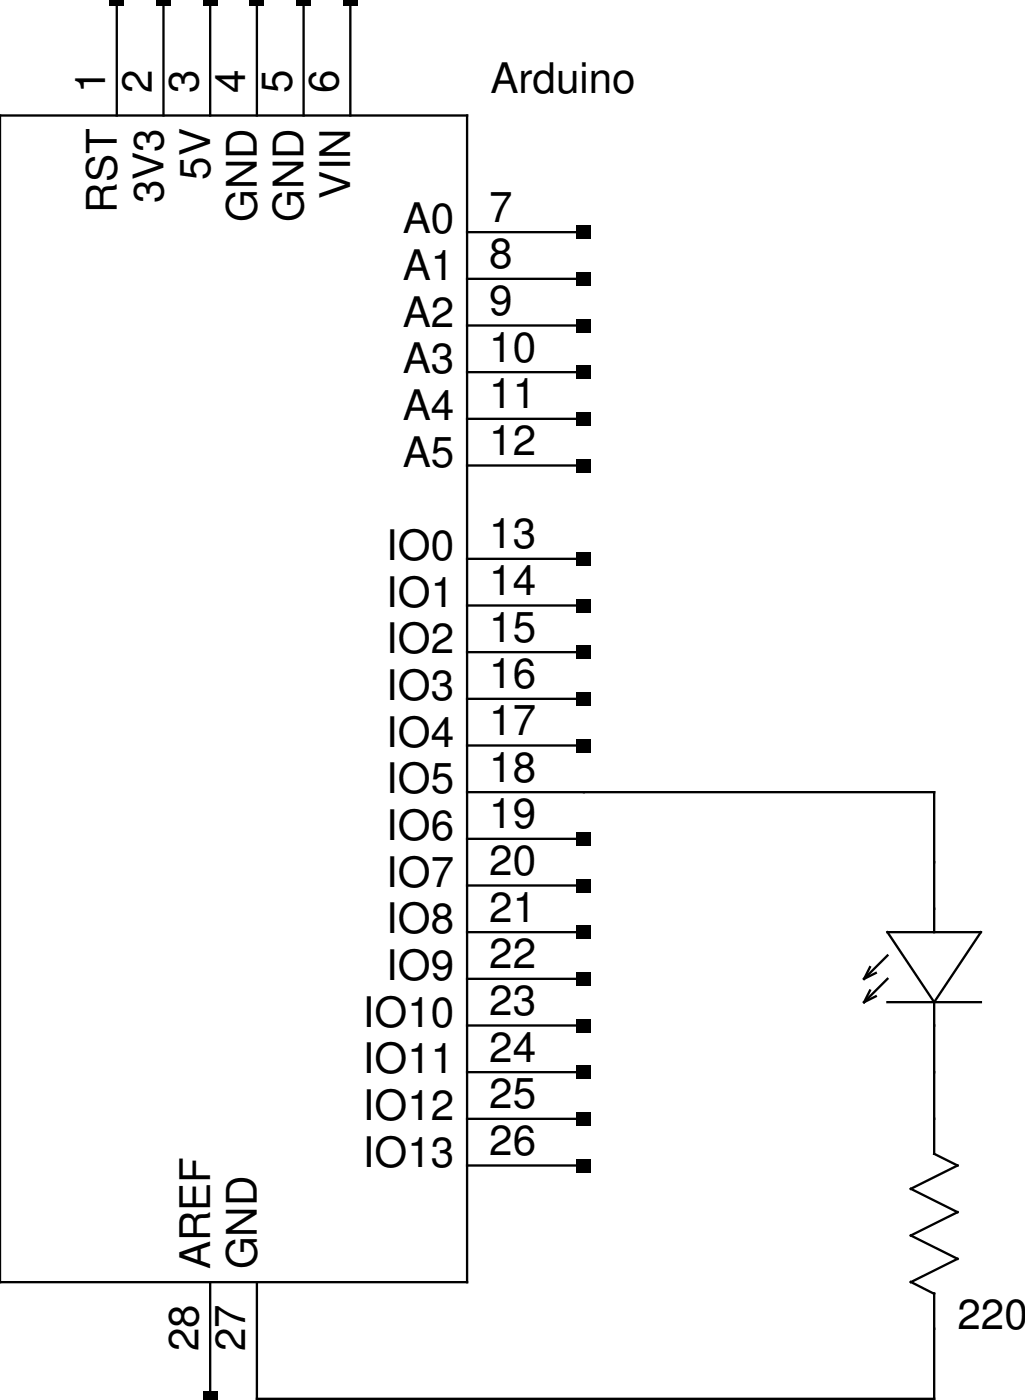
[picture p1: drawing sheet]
<svg xmlns="http://www.w3.org/2000/svg" width="111mm" height="152mm" viewBox="0 0 111 152" stroke-linecap="round" stroke-linejoin="round" font-family="sans-serif">
<g fill="none" stroke="#000" stroke-width=".25">
<path d="M12.7 -.1v12.7M17.8 -.1v12.7M22.9 -.1v12.7M27.9 -.1v12.7M33 -.1v12.7M38.1 -.1v12.7M0 12.6h50.8v127h-50.8zM50.8 25.3h12.7M50.8 30.4h12.7M50.8 35.4h12.7M50.8 40.5h12.7M50.8 45.6h12.7"/>
<path d="M50.8 50.7h12.7M50.8 60.8h12.7M50.8 65.9h12.7M50.8 71h12.7M50.8 76.1h12.7M50.8 86.2h50.8v15.3M50.8 81.2h12.7M50.8 91.3h12.7M50.8 96.4h12.7M50.8 101.5h12.7M50.8 106.6h12.7M50.8 111.6h12.7"/>
<path d="M50.8 116.7h12.7M94.6 107.8l-.6 1.3M94.6 105.3l-.6 1.3M95.3 108.5l-1.3 .6M95.3 105.9l-1.3 .7M96.5 101.5h10.2l-5.1 7.6zM96.5 109.1h10.2M96.5 104l-2.5 2.6M96.5 106.6l-2.5 2.5M101.6 109.1v16.5l2.5 1.3-5 2.5 5 2.6-5 2.5 5 2.5-5 2.6 2.5 1.2M22.9 139.6v12.7M27.9 139.6v12.7h73.7v-11.5"/>
<path d="M50.8 121.8h12.7M50.8 126.9h12.7"/>
</g>
<g fill="#000">
<path d="M11.9 -.1h1.6v.7h-1.6zM17 -.1h1.5v.7h-1.5zM22.1 -.1h1.5v.7h-1.5zM27.2 -.1h1.5v.7h-1.5zM32.3 -.1h1.5v.7h-1.5zM37.3 -.1h1.6v.7h-1.6zM62.7 24.5h1.6v1.5h-1.6zM62.7 29.6h1.6v1.5h-1.6zM62.7 34.7h1.6v1.5h-1.6zM62.7 39.8h1.6v1.5h-1.6zM62.7 44.8h1.6v1.6h-1.6zM62.7 49.9h1.6v1.5h-1.6z"/>
<path d="M62.7 60.1h1.6v1.5h-1.6zM62.7 65.2h1.6v1.5h-1.6zM62.7 70.2h1.6v1.6h-1.6zM62.7 75.3h1.6v1.5h-1.6zM62.7 80.4h1.6v1.5h-1.6zM62.7 90.6h1.6v1.5h-1.6zM62.7 95.6h1.6v1.6h-1.6zM62.7 100.7h1.6v1.5h-1.6zM62.7 105.8h1.6v1.5h-1.6zM62.7 110.9h1.6v1.5h-1.6zM62.7 116h1.6v1.5h-1.6zM62.7 121h1.6v1.6h-1.6z"/>
<path d="M62.7 126.1h1.6v1.5h-1.6zM22.1 151.5h1.5v.9h-1.5z"/>
</g>
<g font-size="4.6">
<text x="11.4" y="10.2" transform="rotate(-90 11.4 10.2)">1</text>
<text x="16.5" y="10.2" transform="rotate(-90 16.5 10.2)">2</text>
<text x="21.6" y="10.2" transform="rotate(-90 21.6 10.2)">3</text>
<text x="26.7" y="10.2" transform="rotate(-90 26.7 10.2)">4</text>
<text x="31.7" y="10.2" transform="rotate(-90 31.7 10.2)">5</text>
<text x="36.8" y="10.2" transform="rotate(-90 36.8 10.2)">6</text>
<text x="53.3" y="10.2">Arduino</text>
<text x="12.7" y="23.1" transform="rotate(-90 12.7 23.1)">RST</text>
<text x="17.8" y="22.1" transform="rotate(-90 17.8 22.1)">3V3</text>
<text x="22.9" y="19.6" transform="rotate(-90 22.9 19.6)">5V</text>
<text x="38.1" y="21.6" transform="rotate(-90 38.1 21.6)">VIN</text>
<text x="27.9" y="24.2" transform="rotate(-90 27.9 24.2)">GND</text>
<text x="33" y="24.2" transform="rotate(-90 33 24.2)">GND</text>
<text x="43.8" y="25.4">A0</text>
<text x="53.2" y="24.1">7</text>
<text x="53.2" y="29.2">8</text>
<text x="43.8" y="30.5">A1</text>
<text x="43.8" y="35.6">A2</text>
<text x="53.2" y="34.3">9</text>
<text x="43.8" y="40.6">A3</text>
<text x="53.2" y="39.4">10</text>
<text x="43.8" y="45.7">A4</text>
<text x="53.2" y="44.4">11</text>
<text x="43.8" y="50.8">A5</text>
<text x="53.2" y="49.5">12</text>
<text x="53.2" y="59.7">13</text>
<text x="42" y="61">IO0</text>
<text x="53.2" y="64.8">14</text>
<text x="42" y="66">IO1</text>
<text x="42" y="71.1">IO2</text>
<text x="53.2" y="69.8">15</text>
<text x="42" y="76.2">IO3</text>
<text x="53.2" y="74.9">16</text>
<text x="42" y="81.3">IO4</text>
<text x="53.2" y="80">17</text>
<text x="42" y="86.4">IO5</text>
<text x="53.2" y="85.1">18</text>
<text x="42" y="91.4">IO6</text>
<text x="53.2" y="90.2">19</text>
<text x="53.2" y="95.2">20</text>
<text x="42" y="96.5">IO7</text>
<text x="42" y="101.6">IO8</text>
<text x="53.2" y="100.3">21</text>
<text x="42" y="106.7">IO9</text>
<text x="53.2" y="105.4">22</text>
<text x="39.5" y="111.8">IO10</text>
<text x="53.2" y="110.5">23</text>
<text x="39.5" y="116.8">IO11</text>
<text x="53.2" y="115.6">24</text>
<text x="39.5" y="121.9">IO12</text>
<text x="53.2" y="120.6">25</text>
<text x="53.2" y="125.7">26</text>
<text x="39.5" y="127">IO13</text>
<text x="22.9" y="138.2" transform="rotate(-90 22.9 138.2)">AREF</text>
<text x="27.9" y="138.2" transform="rotate(-90 27.9 138.2)">GND</text>
<text x="21.6" y="147.1" transform="rotate(-90 21.6 147.1)">28</text>
<text x="26.7" y="147.1" transform="rotate(-90 26.7 147.1)">27</text>
<text x="104.1" y="144.7">220</text>
</g>
</svg>
